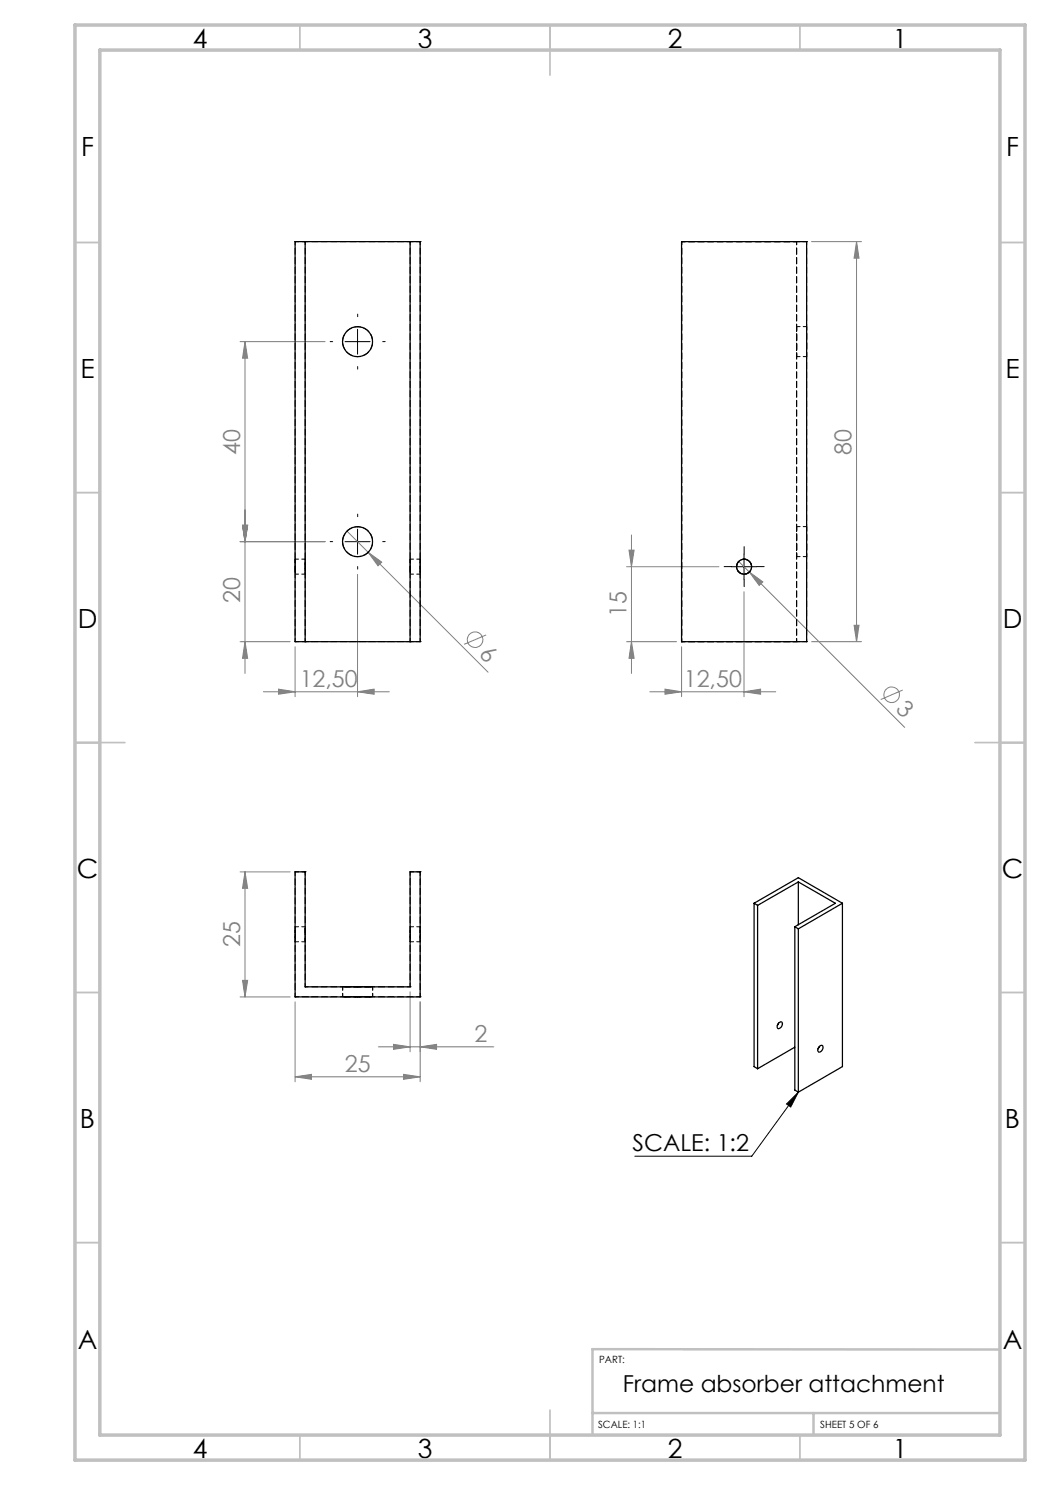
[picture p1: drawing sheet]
<svg xmlns="http://www.w3.org/2000/svg" width="210mm" height="297mm" viewBox="0 0 210 297" stroke-linecap="round" stroke-linejoin="round" font-family="sans-serif">
<g fill="none" stroke="#808080" stroke-width=".2">
<path d="M162.3 48.3h10M171.3 48.3l.5 3.3h-1zM171.3 48.3v80M48 68.3h17M49 68.3l.5 3.3h-1zM49 68.3v66.4M48 108.3h17M48.5 105.1h1l-.5 3.2zM69.4 106.2l4.2 4.3M71.5 114.9v24.4M73.6 110.5l2.7 1.9-.7 .8zM73.6 110.5l24 23.9"/>
<path d="M125.3 113.3h18.5M125.8 110h1l-.5 3.3zM126.3 107v27.7M147.7 112.3l33.2 33.2M148.8 118.4v20.9M149.9 114.4l2.7 2-.8 .7zM48 128.3h10M49 128.3l.5 3.4h-1zM52.7 138.4h25.2M55.7 137.8l3.3 .6-3.3 .4zM59 129.4v9.9M71.5 138.4l3.3-.6v1z"/>
<path d="M97.2 127l-4.4 1.9M125.3 128.3h10M126.3 128.3l.5 3.4h-1zM130 138.4h25.2M133 137.8l3.3 .6-3.3 .4zM136.3 129.4v9.9M148.8 138.4l3.3-.6v1zM162.3 128.3h10M170.8 125.1h1l-.5 3.2zM180.6 138l-4.5 1.9M48 174.4h10M49 174.4l.5 3.3h-1z"/>
<path d="M49 174.4v25M48 199.4h10M48.5 196.1h1l-.5 3.3zM82 198.4v12M59 215.4l3.3-.5v1zM59 200.4v16M59 215.4h25M75.7 209.4h23.1M78.7 208.9l3.3 .5-3.3 .5zM80.7 214.9l3.3 .5-3.3 .5zM84 209.4l3.3-.5v1zM84 200.4v16"/>
<circle cx="95" cy="128" r="1.56"/>
<circle cx="178.3" cy="139" r="1.55"/>
</g>
<path d="M69 68.3h5M71.5 65.9v4.9M69 108.3h5M71.5 105.8v5M146.3 113.3h5M148.8 110.8v5M159.7 218.4l-9.3 12.8h-23.4M159.7 218.4l-1.5 3-.9-.6z" fill="none" stroke="#000" stroke-width=".2"/>
<path d="M66.5 68.3h-.5M71.5 63.3v-.5M71.5 73.3v.5M76.5 68.3h.5M66.5 108.3h-.5M71.5 103.3v-.5M71.5 113.3v.5M76.5 108.3h.5M146.3 113.3h-1.5M148.8 110.8v-1.5M148.8 115.8v1.5M151.3 113.3h1.5" fill="none" stroke="#000" stroke-width=".2" stroke-dasharray="15.2 1.3 1.3 1.3"/>
<g fill="none" stroke="#c0c0c0" stroke-width=".35">
<path d="M60 5v5M110 5v10M160 5v5M15 48.5h5M200 48.5h5M15 98.5h5M200 98.5h5M15 148.5h10M195 148.5h10M15 198.5h5M200 198.5h5M15 248.5h5"/>
<path d="M200 248.5h5M60 287v5M110 282v10M160 287v5"/>
</g>
<path d="M199.7 269.9l-81.2-.1v17M118.5 282.6h81.2M162.7 282.6v4.2" fill="none" stroke="#c0c0c0" stroke-width=".5"/>
<path d="M15 5h190v287h-190zM20 10h180v277h-180z" fill="none" stroke="#c0c0c0" stroke-width=".7"/>
<path d="M159.7 218.4l-1.5 3-.9-.6z" fill="#000"/>
<g fill="#808080">
<path d="M149.9 114.4l2.7 2-.8 .7z"/>
<path d="M73.6 110.5l2.7 1.9-.7 .8z"/>
<path d="M71.5 138.4l3.3-.6v1zM55.7 137.8l3.3 .6-3.3 .4zM84 209.4l3.3-.5v1zM78.7 208.9l3.3 .5-3.3 .5zM148.8 138.4l3.3-.6v1zM133 137.8l3.3 .6-3.3 .4z"/>
<path d="M59 215.4l3.3-.5v1zM80.7 214.9l3.3 .5-3.3 .5z"/>
<path d="M170.8 125.1h1l-.5 3.2zM171.3 48.3l.5 3.3h-1z"/>
<path d="M48.5 105.1h1l-.5 3.2zM49 128.3l.5 3.4h-1zM49 68.3l.5 3.3h-1zM48.5 105.1h1l-.5 3.2zM49 174.4l.5 3.3h-1zM48.5 196.1h1l-.5 3.3zM125.8 110h1l-.5 3.3zM126.3 128.3l.5 3.4h-1z"/>
</g>
<g fill="none" stroke="#000" stroke-width=".25">
<path d="M59 48.3h25v80h-25zM61 48.3v80M82 48.3v80M136.3 48.3h25v80h-25zM59 174.4h2v23h21v-23h2v25h-25zM159.7 176.4v8.6M159.7 176.4l7.4 4.3-8.1 4.6M159.7 176.4l-8.2 4.7M150.8 180.7l8.9-5.2 8.8 5.2M150.8 180.7l.7 .4M150.8 180.7v32.6l.7 .4M151.5 181.1v32.6"/>
<path d="M159 185.3v32.7l.7 .4M159 185.3l.7 .5M159.7 185.8v32.6M168.5 180.7v32.6l-8.8 5.1M168.5 180.7l-8.8 5.1M155.7 204.6l-.2 .5M155.9 204.5a.4 .4 0 0 1 .6 0 .4 .4 0 0 1-.1 .6 .71 .71 0 0 1-.9 .6 .94 .94 0 0 1 .4-1.2zM159 209.4l-7.5 4.3M163.9 209.3l-.3 .5M163.9 209.2a.4 .4 0 0 1 .6-.1 .4 .4 0 0 1 .1 .6 .65 .65 0 0 1-1 .6v-.6z"/>
<circle cx="71.5" cy="68.3" r="3"/>
<circle cx="71.5" cy="108.3" r="3"/>
<circle cx="148.8" cy="113.3" r="1.5"/>
</g>
<g fill="none" stroke="#000" stroke-width=".2" stroke-dasharray="1.3 .6">
<path d="M59 48.3h.1M61 48.3h.1M82 48.3h.1M84 48.3h.1M136.3 48.3h.1M159.3 48.3h.1M161.3 48.3h.1M59 128.3h.1M61 128.3h.1M82 128.3h.1M84 128.3h.1M136.3 128.3h.1"/>
<path d="M159.3 128.3h.1M161.3 128.3h.1M59 174.4h.1M61 174.4h.1M82 174.4h.1M84 174.4h.1M59 199.4h.1M61 197.4h.1M82 197.4h.1M84 199.4h.1"/>
</g>
<g fill="none" stroke="#000" stroke-width=".2" stroke-dasharray="1.3 .6" stroke-dashoffset=".5">
<path d="M59 48.3h25M136.3 48.3h25M59 111.8v3v-3M61 113.3v1.5v-3v1.5M82 111.8v3v-3M84 111.8v3v-3M59 128.3h25M136.3 128.3h25M59 174.4v25M59 186.9v1.4v-2.9v1.5M59 199.4h25M61 188.4v-3v3"/>
<path d="M82 186.9v-1.5v2.9v-1.4M84 186.9v-1.5v2.9v-1.4M84 199.4v-25"/>
</g>
<g fill="none" stroke="#000" stroke-width=".2" stroke-dasharray="1.3 .6" stroke-dashoffset=".6">
<path d="M136.3 48.3h23M159.3 48.3h-23M159.3 71.3h2M161.3 65.3h-2M59 114.8h2M61 111.8h-2M82 114.8h2M84 111.8h-2M159.3 111.3h2M161.3 105.3h-2M59 128.3v-80M61 128.3v-80"/>
<path d="M82 128.3v-80M84 128.3v-80M136.3 128.3v-80M136.3 128.3h23M159.3 128.3v-80M159.3 128.3h-23M161.3 128.3v-80M61 174.4h-2M82 174.4v23M84 174.4h-2M59 188.4h2M61 197.4v-23"/>
<path d="M61 185.4h-2M68.5 197.4v2M74.5 199.4v-2M82 197.4h-21M82 188.4h2M84 185.4h-2"/>
</g>
<path d="M71.5 71.3a3 3 0 0 1-2.6-4.3 3 3 0 0 1 5-.5 3 3 0 0 1-1.8 4.8h-.6M71.5 105.3a3 3 0 0 1 2.7 4.4 3 3 0 0 1-5.1 .4 3 3 0 0 1 1.9-4.7l.5-.1M148.8 111.8a1.5 1.5 0 0 0-1.3 2.2 1.5 1.5 0 0 0 2.5 .3 1.5 1.5 0 0 0-.8-2.4l-.4-.1M148.8 111.8a1.5 1.5 0 0 1 1.4 2.2 1.5 1.5 0 0 1-2.5 .3 1.5 1.5 0 0 1 .8-2.4l.3-.1M150.3 113.3a1.5 1.5 0 0 1-2.1 1.4 1.5 1.5 0 0 1-.3-2.5 1.5 1.5 0 0 1 2.4 .8v.3" fill="none" stroke="#000" stroke-width=".2" stroke-dasharray="1.3 .6" stroke-dashoffset=".7"/>
<path d="M159.3 65.3v6v-6M161.3 71.3v-6v6M159.3 105.3v6v-6M161.3 105.3v6v-6M71.5 197.4h-3h6h-3M71.5 199.4h3h-6h3M71.5 199.4h-3h6h-3" fill="none" stroke="#000" stroke-width=".2" stroke-dasharray="1.3 .6" stroke-dashoffset=".3"/>
<g font-size="5.3">
<text x="38.5" y="9.5">4</text>
<text x="83.5" y="9.5">3</text>
<text x="133.6" y="9.5">2</text>
<text x="178.6" y="9.5">1</text>
<text x="16.2" y="31.3">F</text>
<text x="201.2" y="31.3">F</text>
<text x="16.1" y="75.5">E</text>
<text x="201.1" y="75.5">E</text>
<text x="15.5" y="125.5">D</text>
<text x="200.5" y="125.5">D</text>
<text x="15.4" y="175.5">C</text>
<text x="200.4" y="175.5">C</text>
<text x="16" y="225.5">B</text>
<text x="201" y="225.5">B</text>
<text x="15.5" y="269.8">A</text>
<text x="200.5" y="269.8">A</text>
<text x="38.5" y="291.5">4</text>
<text x="83.5" y="291.5">3</text>
<text x="133.6" y="291.5">2</text>
<text x="178.6" y="291.5">1</text>
</g>
<g font-size="4.7" fill="#808080">
<text x="48" y="90.9" transform="rotate(-90 48 90.9)">40</text>
<text x="170.3" y="90.9" transform="rotate(-90 170.3 90.9)">80</text>
<text x="48" y="120.6" transform="rotate(-90 48 120.6)">20</text>
<text x="125.3" y="123.4" transform="rotate(-90 125.3 123.4)">15</text>
<text x="95.6" y="130.9" transform="rotate(45 95.6 130.9)">6</text>
<text x="59.9" y="137.3">12,50</text>
<text x="136.8" y="137.3">12,50</text>
<text x="179" y="142" transform="rotate(45 179 142)">3</text>
<text x="48" y="189.4" transform="rotate(-90 48 189.4)">25</text>
<text x="94.9" y="208.3">2</text>
<text x="68.9" y="214.3">25</text>
</g>
<g font-size="4.7">
<text x="126.5" y="230.1">SCALE: 1:2</text>
<text x="124.6" y="278.3">Frame absorber attachment</text>
</g>
<g font-size="2">
<text x="119.8" y="272.5">PART:</text>
<text x="119.6" y="285.6">SCALE: 1:1</text>
<text x="164" y="285.6">SHEET 5 OF 6</text>
</g>
</svg>
